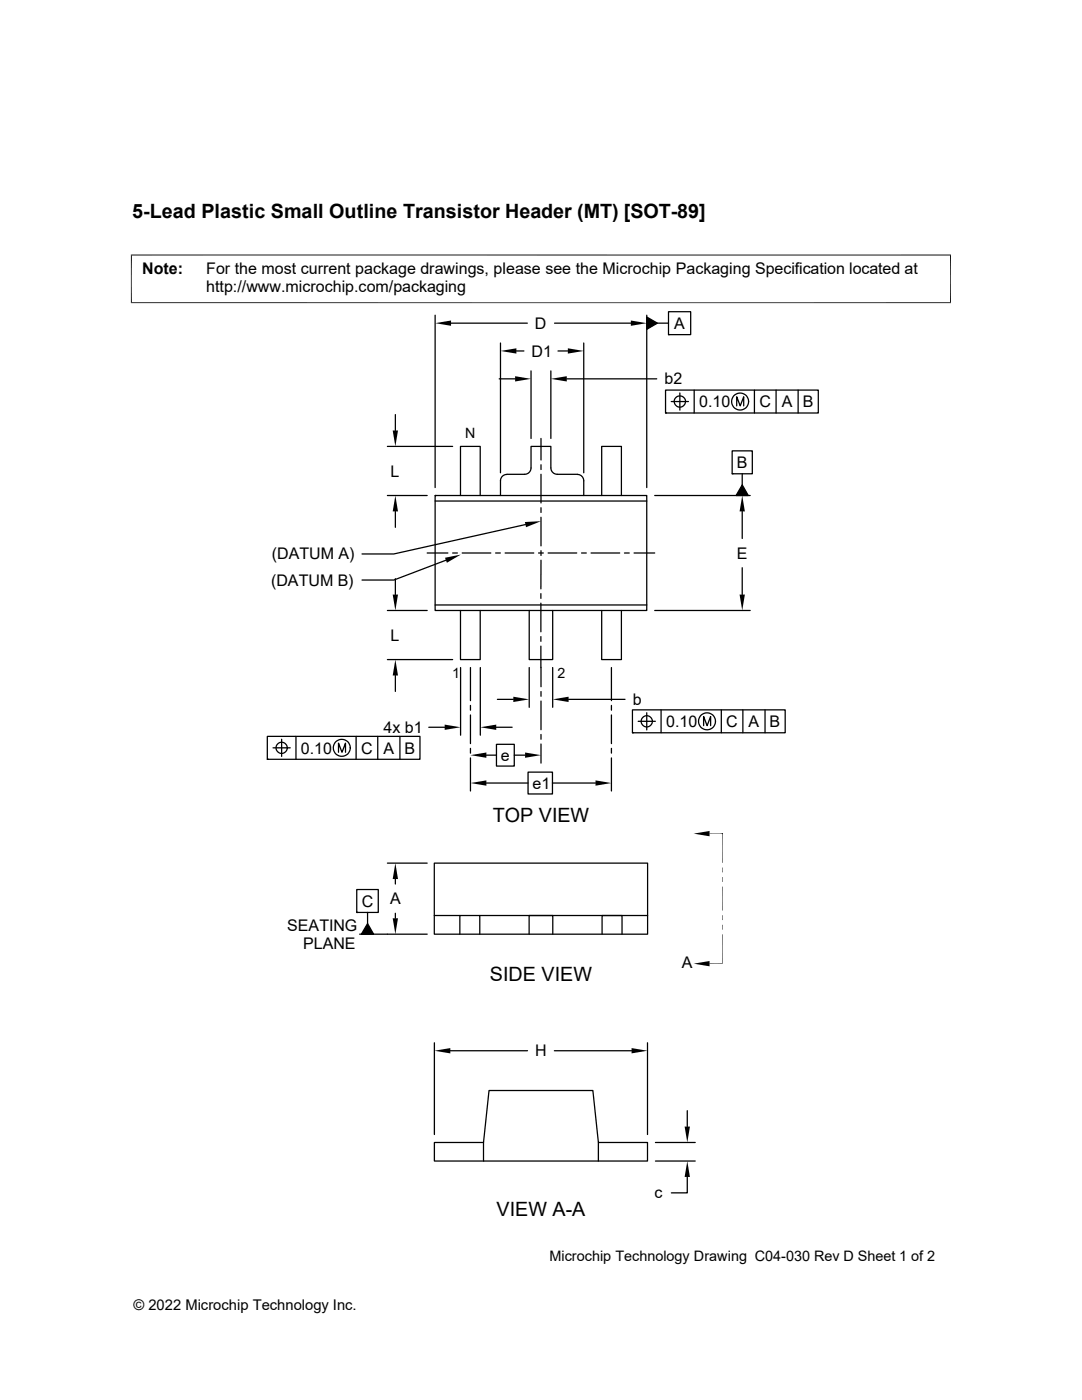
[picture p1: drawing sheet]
<svg xmlns="http://www.w3.org/2000/svg" width="216mm" height="279mm" viewBox="0 0 216 279" stroke-linecap="round" stroke-linejoin="round" font-family="sans-serif">
<g fill="none" stroke="#000" stroke-width=".25">
<path d="M86.8 62.9v34.4M90 64.5h15.2M99.6 75.6h3.2M99.9 68.5v25.9M103 70h1.5M106 74v13.5M109.9 74v13.5M110.7 64.5h15.2M111.3 70h2M113.1 75.6h17.9M116.5 68.5v25.9M129.1 63.3l2.1 1.2-2.1 1.2z"/>
<path d="M129.1 62.9v34.4M131.2 64.5h2.2M132.8 77.9h30.5v4.5h-30.5zM133.4 62.2h4.4v4.6h-4.4zM133.4 66.8h.1M135.7 78.4v3.5M138.5 77.9v4.5M150.5 77.9v4.5M154.9 77.9v4.5M159.3 77.9v4.5M77.3 89.1h13M77.3 98.9h7.9"/>
<path d="M78.9 82.7v3.2M86.8 98.9h42.3v22.9h-42.3zM86.8 98.9h.1M86.8 100h42.3M91.9 98.9v-9.8h3.9v9.8M99.9 98.9v-3.1a1.24 1.24 0 0 1 1.2-1.1l3.8-.1a1.24 1.24 0 0 0 1.1-1.2v-4.3h3.9v4.5a1.24 1.24 0 0 0 1.3 1.1h4.2a1.24 1.24 0 0 1 1.1 1.2v3M107.9 87.5v4.3M107.9 92.8v.9M107.9 94.7v5.7M120.1 98.9v-9.8h3.9v9.8M130.6 98.9h19.1M132.8 82.4h.1"/>
<path d="M133.9 80.1h3.5M146.1 90h4v4.6h-4zM146.1 94.6h.1M147 81v-1.8l.7 1.8 .7-1.8v1.8M148.1 96.8l1.2 2.1h-2.4zM148.1 94.6v2.2M78.9 102.1v3.1M78.9 115.5v3.2M85.2 110.4h4.2M89 111.8l-10.4 4h-6.4M90.3 110.4h1M92.2 110.4h5.7"/>
<path d="M98.9 110.4h.9M100.8 110.4h5.7M104.8 104.7l-26.2 5.9h-6.4M107.5 110.4h.9M107.9 118.5v.9M107.9 101.3v1M107.9 103.2v5.7M107.9 109.9v.9M107.9 111.8v5.7M109.4 110.4h5.7M116 110.4h1M117.9 110.4h5.8"/>
<path d="M124.6 110.4h1M126.5 110.4h4.1M148.1 102.1v5.4M148.1 113.3v5.4M77.3 131.6h13M77.3 121.8h7.9M78.9 134.8v3.2M86.8 120.7h42.3M91.9 121.8v9.8h3.9v-9.8M91.9 133.2v13.5M93.9 133.2v6.6M95.8 133.2v13.5"/>
<path d="M99.3 139.6h3.1M105.6 121.8v9.8h4.7v-9.8M105.6 133.2v8M107.9 120.4v5.7M107.9 127v1M107.9 128.9v8.2M107.9 138v1M107.9 139.9v5.7M110.3 133.2v8M113.5 139.6h11.2M120.1 121.8v9.8h3.9v-9.8M122 133.2v6.6"/>
<path d="M130.6 121.8h19.1M53.3 147h30.5v4.5h-30.5zM53.3 151.5h.1M54.5 149.2h3.4M56.2 147.5v3.5M59.1 147v4.5M67.5 150.1v-1.8l.7 1.8 .7-1.8v1.8M71.1 147v4.5M75.4 147v4.5M79.8 147v4.5M85.6 145.1h3.1M93.9 140.8v.9"/>
<path d="M93.9 142.7v5.7M93.9 149.4v.9M93.9 151.3v6.6M97 156.3h8.4M97 150.7h2.1M99 145.1h3.2M99.1 148.5h3.5v4.4h-3.5zM102.6 150.7h2.2M105.4 154.1h4.8v4.4h-4.8zM107.9 146.6v.9M107.9 148.5v3.8M110.2 156.3h8.6"/>
<path d="M122 140.8v.9M122 142.7v5.7M122 149.4v.9M122 151.3v6.6M126.2 141.7h30.5v4.5h-30.5zM126.2 146.2h.1M127.3 144h3.5M129.1 142.2v3.5M131.9 141.7v4.5M140.4 144.8v-1.8l.7 1.8 .7-1.8v1.8M143.9 141.7v4.5M148.2 141.7v4.5"/>
<path d="M152.7 141.7v4.5M71.2 177.5h4.3v4.6h-4.3zM77.3 172.3h7.9M78.9 175.4v1M86.7 172.3h42.5v14.1h-42.5zM71.2 182.1h.1M71.8 186.4h13.4M73.3 182.1v2.2M73.3 184.3l1.2 2.1h-2.4zM78.9 182.3v1M86.7 182.7h5.1M91.8 186.4v-3.7h3.9v3.7"/>
<path d="M95.7 182.7h33.5M105.6 186.4v-3.7h4.7v3.7M120.1 186.4v-3.7h4v3.7M86.7 208.1v18.3M89.9 209.7h15.4M110.6 209.7h15.4M129.2 208.1v18.3M86.7 228h9.8l1.1-10.4h20.7l1.1 10.4h9.8v3.7h-42.5zM96.5 228v3.7M119.4 228v3.7M130.8 228h7.9M130.8 231.7h7.9"/>
<path d="M137.1 234.9v3.2h-3.1M137.1 221.7v3.1"/>
<circle cx="135.7" cy="80.1" r="1.13"/>
<circle cx="147.7" cy="80.1" r="1.69"/>
<circle cx="56.2" cy="149.2" r="1.12"/>
<circle cx="68.2" cy="149.3" r="1.69"/>
<circle cx="129.1" cy="144" r="1.12"/>
<circle cx="141.1" cy="144" r="1.69"/>
</g>
<g fill="#000">
<path d="M86.8 64.5l3.2-.5v1zM102.8 75.1l3.2 .5-3.2 .5zM99.9 70l3.1-.5v1.1zM109.9 75.6l3.2-.5v1zM113.3 69.5l3.2 .5-3.2 .6zM125.9 64l3.2 .5-3.2 .5zM129.1 63.3l2.1 1.2-2.1 1.2zM78.4 85.9h1l-.5 3.2zM148.1 96.8l1.2 2.1h-2.4zM78.9 98.9l.5 3.2h-1zM78.4 118.7h1l-.5 3.1zM88.8 111.3l3.1-.6-2.7 1.6z"/>
<path d="M104.7 104.2l3.3-.2-3 1.2zM148.1 98.9l.5 3.2h-1zM147.6 118.7h1l-.5 3.1zM78.9 131.6l.5 3.2h-1zM102.4 139l3.2 .6-3.2 .5zM110.3 139.6l3.2-.6v1.1zM88.7 144.6l3.2 .5-3.2 .6zM93.9 156.3l3.1-.6v1.1zM93.9 150.7l3.1-.5v1zM95.8 145.1l3.2-.5v1.1zM104.8 150.2l3.1 .5-3.1 .5zM118.8 155.7l3.2 .6-3.2 .5z"/>
<path d="M78.9 172.3l.5 3.1h-1zM138.4 166.4l3.2-.6v1.1zM144.1 175l.1 1h-.1zM144.1 173.1l.1 1h-.1zM144.1 175h.1v1zM144.1 173.1h.1v1zM73.3 184.3l1.2 2.1h-2.4zM78.4 183.3h1l-.5 3.1zM138.4 192.3l3.2-.5v1zM144.1 184.6l.1 .9h-.1zM144.1 182.7l.1 .9h-.1zM144.1 184.6h.1v.9z"/>
<path d="M144.1 182.7h.1v.9zM86.7 209.7l3.2-.5v1zM126 209.2l3.2 .5-3.2 .5zM136.6 224.8h1.1l-.6 3.2zM137.1 231.7l.6 3.2h-1.1z"/>
</g>
<path d="M26.1 50.9h163.7M26.2 50.8v9.7M189.7 50.8v9.7M26.1 60.4h163.7M141.6 166.4h2.6M144.1 166.4v5.8M144.1 177v4.7M144.1 186.5v5.8h-2.5" fill="none" stroke="#000" stroke-width=".2"/>
<g font-size="3.9">
<text x="26.4" y="43.5">5-Lead Plastic Small Outline Transistor Header (MT) [SOT-89]</text>
<text x="98.3" y="164">TOP VIEW</text>
<text x="97.8" y="195.8">SIDE VIEW</text>
<text x="99.1" y="242.6">VIEW A-A</text>
</g>
<g font-size="3.2">
<text x="28.4" y="54.7">Note:</text>
<text x="41.1" y="58.3">http://www.microchip.com/packaging</text>
<text x="41.1" y="54.7">For the most current package drawings, please see the Microchip Packaging Specification located at</text>
<text x="106.7" y="65.6">D</text>
<text x="134.5" y="65.6">A</text>
<text x="106.1" y="71.2">D1</text>
<text x="132.6" y="76.7">b2</text>
<text x="139.5" y="81.3">0.10</text>
<text x="151.5" y="81.3">C</text>
<text x="156" y="81.3">A</text>
<text x="160.2" y="81.3">B</text>
<text x="77.9" y="95.1">L</text>
<text x="147" y="93.4">B</text>
<text x="54.2" y="111.6">(DATUM A)</text>
<text x="147" y="111.5">E</text>
<text x="54.1" y="116.9">(DATUM B)</text>
<text x="77.9" y="127.9">L</text>
<text x="126.3" y="140.7">b</text>
<text x="76.5" y="146.3">4x b1</text>
<text x="132.9" y="145.1">0.10</text>
<text x="144.9" y="145.1">C</text>
<text x="149.4" y="145.1">A</text>
<text x="153.6" y="145.1">B</text>
<text x="60" y="150.4">0.10</text>
<text x="72.1" y="150.4">C</text>
<text x="76.5" y="150.4">A</text>
<text x="80.7" y="150.4">B</text>
<text x="99.9" y="151.8">e</text>
<text x="106.3" y="157.4">e1</text>
<text x="57.3" y="185.7">SEATING</text>
<text x="72.2" y="181">C</text>
<text x="77.8" y="180.5">A</text>
<text x="60.5" y="189.4">PLANE</text>
<text x="136" y="193.3">A</text>
<text x="106.8" y="210.8">H</text>
<text x="130.6" y="239.2">c</text>
</g>
<g font-size="2.9">
<text x="109.6" y="251.7">Microchip Technology Drawing C04-030 Rev D Sheet 1 of 2</text>
<text x="26.6" y="261.3">© 2022 Microchip Technology Inc.</text>
</g>
<g font-size="2.8">
<text x="92.8" y="87.5">N</text>
<text x="90.2" y="135.3">1</text>
<text x="111.2" y="135.3">2</text>
</g>
</svg>
